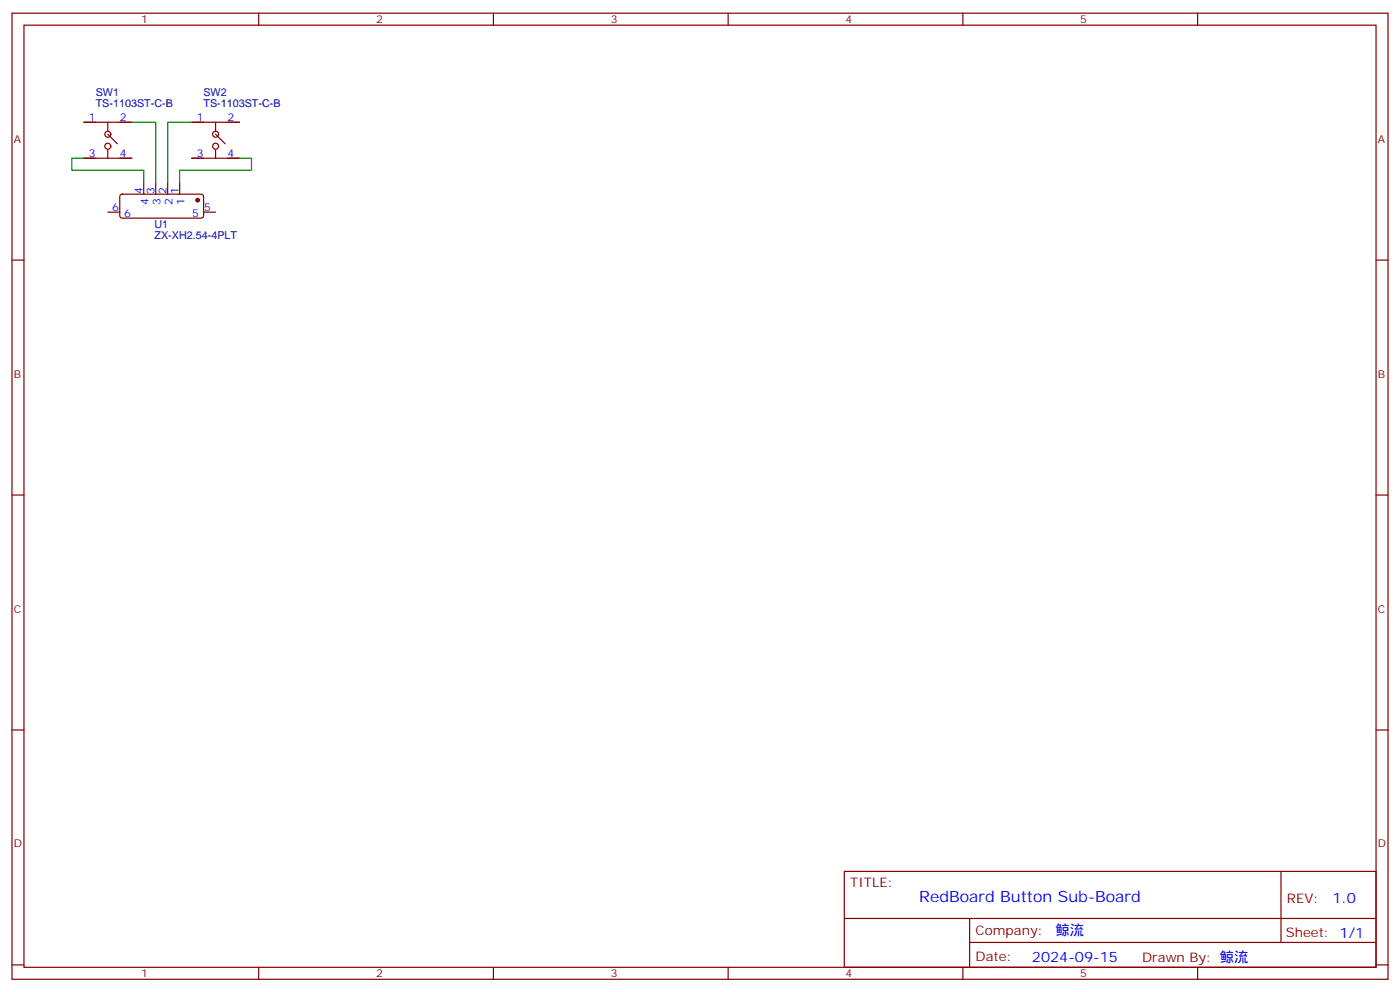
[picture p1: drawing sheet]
<svg xmlns="http://www.w3.org/2000/svg" width="412mm" height="292mm" viewBox="0 0 412 292" stroke-linecap="round" stroke-linejoin="round" font-family="sans-serif">
<g fill="none" stroke="#870000" stroke-width=".35">
<path d="M3.5 3.9h405.4v284.3h-405.4zM7.1 7.4h398.2v277.3h-398.2zM76.2 3.9v3.5M145.3 3.9v3.5M214.5 3.9v3.5M283.6 3.9v3.5M352.8 3.9v3.5M24.7 36h14.1M31.7 36v2.5M31.7 39.5l2.9 2.8M56.4 36h14.2M63.5 36v2.5"/>
<path d="M63.5 39.5l2.8 2.8M24.7 46.6h14.1M31.7 44.1v2.5M35.5 57.4l.5-.3 23.5 .1 .5 .7-.1 5.9-.6 .4-23.6-.1-.4-.6v-5.6zM42.3 53.6v3.5M45.9 53.6v3.5M49.4 53.6v3.5M52.9 53.6v3.5M56.4 46.6h14.2M63.5 44.1v2.5M3.5 76.6h3.6M31.7 62.4h3.6"/>
<path d="M60 62.4h3.5M405.3 76.6h3.6M3.5 145.7h3.6M405.3 145.7h3.6M3.5 214.8h3.6M405.3 214.8h3.6M248.7 256.5h156.6v28.2h-156.6zM377.3 256.5v20.9M248.7 270.3h156.5M285.6 277.4h119.6M285.6 270.3v14.1M3.5 284h3.6"/>
<path d="M76.2 284.7v3.5M145.3 284.7v3.5M214.5 284.7v3.5M283.6 284.7v3.5M352.8 284.7v3.5M405.3 284h3.6"/>
<circle cx="31.8" cy="39.5" r=".88"/>
<circle cx="63.5" cy="39.5" r=".88"/>
<circle cx="31.8" cy="43" r=".88"/>
<circle cx="63.5" cy="43" r=".88"/>
</g>
<circle cx="58.2" cy="58.9" r=".53" fill="#870000" stroke="#870000" stroke-width=".35"/>
<path d="M38.8 36h7.1v17.6M56.4 36h-7v17.6M24.7 46.6h-3.5v3.5h21.1v3.5M70.6 46.6h3.5v3.5h-21.2v3.5" fill="none" stroke="#008700" stroke-width=".35"/>
<text font-size="4.6" fill="#00f" x="270.8" y="265.5">RedBoard Button Sub-Board</text>
<g font-size="4.2" fill="#00f">
<text x="392.5" y="265.7">1.0</text>
<text x="310.9" y="275.3">鲸流</text>
<text x="304" y="283.1">2024-09-15</text>
</g>
<g font-size="3.9" fill="#800">
<text x="250.5" y="261.1">TITLE:</text>
<text x="379.1" y="265.7">REV:</text>
<text x="287.4" y="275.3">Company:</text>
<text x="378.7" y="275.9">Sheet: 1/1</text>
<text x="287.4" y="282.9">Date:</text>
<text x="336.4" y="283">Drawn By: 鲸流</text>
</g>
<g font-size="3.2" fill="#800">
<text x="41.6" y="6.9">1</text>
<text x="110.8" y="6.9">2</text>
<text x="179.9" y="6.9">3</text>
<text x="249.1" y="6.9">4</text>
<text x="318.2" y="6.9">5</text>
<text x="4.1" y="42">A</text>
<text x="405.9" y="42">A</text>
<text x="4.1" y="111.1">B</text>
<text x="405.9" y="111.1">B</text>
<text x="4.1" y="180.3">C</text>
<text x="405.9" y="180.3">C</text>
<text x="4.1" y="249.4">D</text>
<text x="405.9" y="249.4">D</text>
<text x="41.6" y="287.7">1</text>
<text x="110.8" y="287.7">2</text>
<text x="179.9" y="287.7">3</text>
<text x="249.1" y="287.7">4</text>
<text x="318.2" y="287.7">5</text>
</g>
<g font-size="3.2" fill="#000080">
<text x="28.2" y="28.2">SW1</text>
<text x="59.9" y="28.2">SW2</text>
<text x="28.2" y="31.4">TS-1103ST-C-B</text>
<text x="59.9" y="31.4">TS-1103ST-C-B</text>
<text x="45.5" y="70.4">ZX-XH2.54-4PLT</text>
<text x="45.5" y="67.2">U1</text>
</g>
<g font-size="3.2" fill="#00f">
<text x="26.2" y="35.6">1</text>
<text x="35.3" y="35.6">2</text>
<text x="58" y="35.6">1</text>
<text x="67" y="35.6">2</text>
<text x="26.2" y="46.2">3</text>
<text x="35.3" y="46.2">4</text>
<text x="58" y="46.2">3</text>
<text x="67" y="46.2">4</text>
<text x="42" y="57" transform="rotate(-90 42 57)">4</text>
<text x="45.5" y="57" transform="rotate(-90 45.5 57)">3</text>
<text x="49" y="57" transform="rotate(-90 49 57)">2</text>
<text x="52.6" y="57" transform="rotate(-90 52.6 57)">1</text>
<text x="33.1" y="62.1">6</text>
<text x="36.6" y="63.9">6</text>
<text x="43.7" y="60.5" transform="rotate(-90 43.7 60.5)">4</text>
<text x="47.3" y="60.5" transform="rotate(-90 47.3 60.5)">3</text>
<text x="50.8" y="60.5" transform="rotate(-90 50.8 60.5)">2</text>
<text x="54.3" y="60.5" transform="rotate(-90 54.3 60.5)">1</text>
<text x="56.7" y="63.9">5</text>
<text x="60.1" y="62.1">5</text>
</g>
</svg>
